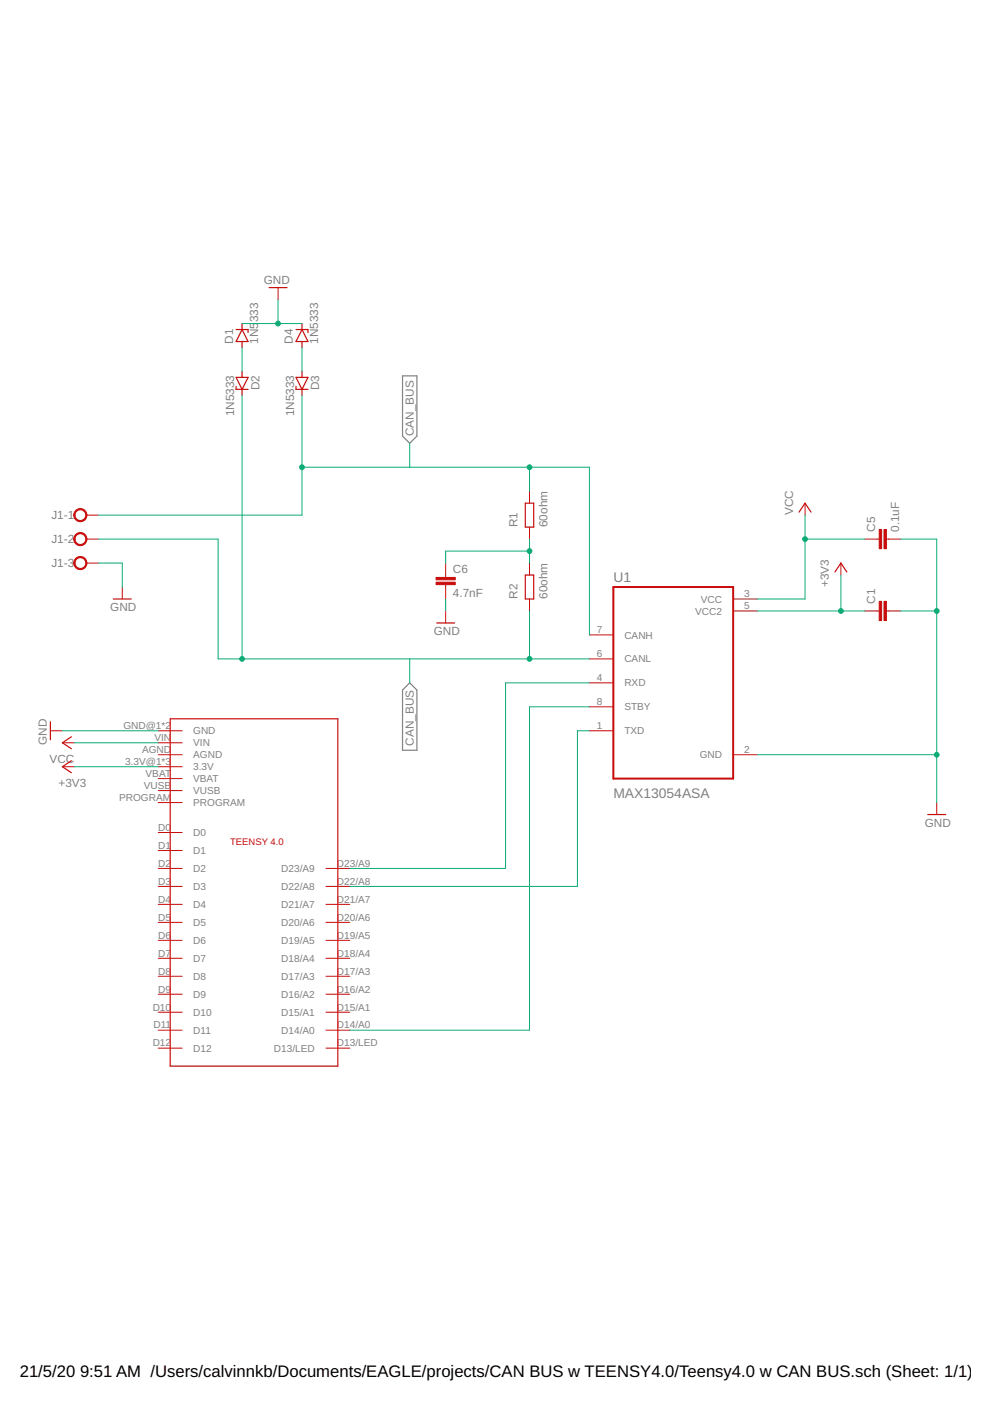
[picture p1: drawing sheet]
<svg xmlns="http://www.w3.org/2000/svg" width="210mm" height="297mm" viewBox="0 0 210 297" stroke-linecap="round" stroke-linejoin="round" font-family="sans-serif">
<path d="M85.3 79.7h3.1v12.8l-1.5 1.5-1.6-1.5zM85.3 146.3l1.6-1.5 1.5 1.5v12.8h-3.1z" fill="none" stroke="#808080" stroke-width=".25"/>
<g fill="none" stroke="#c90d0c" stroke-width=".21">
<path d="M58.9 61v2.5M18.3 114.3h2.5M18.3 109.2h2.5M18.3 119.4h2.5M94.5 119.4v3M112.3 104.1v2.6M112.3 111.8v2.5M112.3 119.4v2.5M170.7 106.7v2.5M178.3 119.4v2.5M183.4 114.3h3M187.9 114.3h3.1"/>
<path d="M25.9 124.5v2.5M94.5 124v3M94.5 129.5v2.6M112.3 127v2.5M125 134.6h5M125 139.7h5M155.4 127h5.1M155.4 129.5h5.1M183.4 129.5h3M187.9 129.5h3.1M10.7 154.9h2.5M13.2 157.5h2.6"/>
<path d="M33.5 154.9h5.1M33.5 157.5h5.1M125 154.9h5M125 144.8h5M125 149.9h5M13.2 162.6h2.6M33.5 176.5h5.1M33.5 165.1h5.1M33.5 160h5.1M33.5 162.6h5.1M33.5 167.6h5.1M33.5 170.2h5.1"/>
<path d="M155.4 160h5.1M198.6 170.2v2.5M33.5 180.3h5.1M33.5 184.1h5.1M33.5 187.9h5.1M33.5 191.7h5.1M33.5 195.6h5.1M33.5 199.4h5.1M69.1 184.1h5.1M69.1 187.9h5.1M69.1 191.7h5.1M69.1 195.6h5.1"/>
<path d="M69.1 199.4h5.1M33.5 214.6h5.1M33.5 218.4h5.1M33.5 203.2h5.1M33.5 207h5.1M33.5 210.8h5.1M69.1 214.6h5.1M69.1 218.4h5.1M69.1 203.2h5.1M69.1 207h5.1M69.1 210.8h5.1M33.5 222.2h5.1"/>
<path d="M69.1 222.2h5.1"/>
</g>
<g fill="none" stroke="#c90d0c" stroke-width=".25">
<path d="M50.1 69.9h2.5v.6M51.3 69.9l1.3 2.5h-2.5zM51.3 68.6v1.3M51.3 72.4v1.3M51.3 78.7v1.3M57 61h3.9M62.8 69.9h2.5v.6M64 69.9l1.3 2.5h-2.5zM64 68.6v1.3M64 72.4v1.3M64 78.7v1.3M50.1 80h2.5l-1.3 2.5z"/>
<path d="M50.1 81.9v.6h2.5M51.3 82.5v1.3M62.8 81.9v.6h2.5M62.8 80h2.5l-1.3 2.5zM64 82.5v1.3M111.4 106.7h1.8v5.1h-1.8zM169.4 108.6l1.3-1.9 1.3 1.9M24 127h3.8M92.6 132.1h3.8M111.4 121.9h1.8v5.1h-1.8zM177 121.3l1.3-1.9 1.3 1.9M10.7 153v3.8"/>
<path d="M15.1 156.2l-1.9 1.3 1.9 1.2M36.1 152.4h35.5v73.6h-35.5zM15.1 161.3l-1.9 1.3 1.9 1.2M196.7 172.7h3.8"/>
</g>
<path d="M130 124.5h25.4v40.6h-25.4z" fill="none" stroke="#c90d0c" stroke-width=".42"/>
<g fill="#c90d0c" stroke="#c90d0c" stroke-width=".21">
<path d="M186.4 127.5h.5v4.1h-.5z"/>
<path d="M187.4 127.5h.5v4.1h-.5z"/>
<path d="M186.4 112.3h.5v4h-.5z"/>
<path d="M187.4 112.3h.5v4h-.5z"/>
<path d="M92.5 122.4h4v.5h-4z"/>
<path d="M92.5 123.4h4v.6h-4z"/>
</g>
<g fill="#c90d0c" stroke="#c90d0c" stroke-width=".21">
<path d="M16 108.3a1.39 1.39 0 0 1 2.2 .2 1.39 1.39 0 0 1-.8 2.1 1.39 1.39 0 0 1-1.8-1.4h.3a1.15 1.15 0 0 1 1.6-1 1.15 1.15 0 0 1 .3 1.9 1.15 1.15 0 0 1-1.9-.6v-.3h-.3z" fill-rule="evenodd"/>
<path d="M16 113.3a1.39 1.39 0 0 1 2.2 .3 1.39 1.39 0 0 1-.8 2 1.39 1.39 0 0 1-1.8-1.3h.3a1.15 1.15 0 0 1 1.6-1.1 1.15 1.15 0 0 1 .3 1.9 1.15 1.15 0 0 1-1.9-.5v-.3h-.3z" fill-rule="evenodd"/>
<path d="M16 118.4a1.39 1.39 0 0 1 2.2 .3 1.39 1.39 0 0 1-.8 2 1.39 1.39 0 0 1-1.8-1.3h.3a1.15 1.15 0 0 1 1.6-1.1 1.15 1.15 0 0 1 .3 1.9 1.15 1.15 0 0 1-1.9-.5v-.3h-.3z" fill-rule="evenodd"/>
</g>
<g fill="none" stroke="#0dab76" stroke-width=".21">
<path d="M51.3 68.6h12.7M51.3 73.7v5M58.9 63.5v5.1M64 73.7v5M51.3 83.8v55.9M64 99.1h61v35.5M64 83.8v25.4h-43.2M86.9 94v5.1M112.3 99.1v5M20.8 114.3h25.4v25.4h78.8M20.8 119.4h5.1v5.1M112.3 116.8h-17.8v2.6"/>
<path d="M112.3 114.3v5.1M170.7 114.3h12.7M170.7 109.2v17.8h-10.2M191 114.3h7.6v55.9M86.9 139.7v5.1M94.5 127v2.5M112.3 129.5v10.2M160.5 129.5h22.9M178.3 121.9v7.6M191 129.5h7.6M13.2 154.9h20.3M15.8 157.5h17.7"/>
<path d="M125 154.9h-2.6v33h-48.2M125 149.9h-12.7v68.5h-38.1M125 144.8h-17.8v39.3h-33M15.8 162.6h17.7M160.5 160h38.1"/>
</g>
<g fill="#0dab76" stroke="#0dab76" stroke-width=".21">
<circle cx="178.3" cy="129.5" r=".51"/>
<circle cx="198.6" cy="129.5" r=".51"/>
<circle cx="198.6" cy="160" r=".51"/>
<circle cx="58.9" cy="68.6" r=".51"/>
<circle cx="112.3" cy="139.7" r=".51"/>
<circle cx="51.3" cy="139.7" r=".51"/>
<circle cx="112.3" cy="99.1" r=".51"/>
<circle cx="64" cy="99.1" r=".51"/>
<circle cx="170.7" cy="114.3" r=".51"/>
<circle cx="112.3" cy="116.8" r=".51"/>
</g>
<g font-size="3.5">
<text x="4.2" y="291.8">21/5/20</text>
<text x="17" y="291.8">9:51 AM /Users/calvinnkb/Documents/EAGLE/projects/CAN BUS w TEENSY4.0/Teensy4.0 w CAN BUS.sch (Sheet: 1/1)</text>
</g>
<g font-size="2.9" fill="#808080">
<text x="130" y="123.5">U1</text>
<text x="130" y="169.1">MAX13054ASA</text>
</g>
<g font-size="2.5" fill="#808080">
<text x="55.9" y="60.2">GND</text>
<text x="54.8" y="68.3" transform="rotate(-90 54.8 68.3)">333</text>
<text x="49.4" y="72.9" transform="rotate(-90 49.4 72.9)">D1</text>
<text x="54.8" y="72.9" transform="rotate(-90 54.8 72.9)">1N5</text>
<text x="62.1" y="72.9" transform="rotate(-90 62.1 72.9)">D4</text>
<text x="67.4" y="72.9" transform="rotate(-90 67.4 72.9)">1N5333</text>
<text x="55" y="82.7" transform="rotate(-90 55 82.7)">D2</text>
<text x="67.7" y="82.7" transform="rotate(-90 67.7 82.7)">D3</text>
<text x="49.7" y="88.3" transform="rotate(-90 49.7 88.3)">1N5333</text>
<text x="62.4" y="88.3" transform="rotate(-90 62.4 88.3)">1N5333</text>
<text x="87.8" y="92.5" transform="rotate(-90 87.8 92.5)">CAN_BUS</text>
<text x="10.9" y="110.1">J1-1</text>
<text x="109.7" y="111.8" transform="rotate(-90 109.7 111.8)">R1</text>
<text x="116.1" y="111.8" transform="rotate(-90 116.1 111.8)">60ohm</text>
<text x="168.1" y="109.2" transform="rotate(-90 168.1 109.2)">VCC</text>
<text x="185.5" y="112.8" transform="rotate(-90 185.5 112.8)">C5</text>
<text x="190.6" y="112.8" transform="rotate(-90 190.6 112.8)">0.1uF</text>
<text x="10.9" y="115.2">J1-2</text>
<text x="10.9" y="120.3">J1-3</text>
<text x="96" y="121.5">C6</text>
<text x="175.8" y="124.5" transform="rotate(-90 175.8 124.5)">+3V3</text>
<text x="23.4" y="129.5">GND</text>
<text x="96" y="126.6">4.7nF</text>
<text x="109.7" y="127" transform="rotate(-90 109.7 127)">R2</text>
<text x="116.1" y="127" transform="rotate(-90 116.1 127)">60ohm</text>
<text x="185.5" y="128" transform="rotate(-90 185.5 128)">C1</text>
<text x="92" y="134.6">GND</text>
<text x="9.9" y="157.9" transform="rotate(-90 9.9 157.9)">GND</text>
<text x="10.5" y="161.8">VCC</text>
<text x="87.8" y="158.1" transform="rotate(-90 87.8 158.1)">CAN_BUS</text>
<text x="12.4" y="166.9">+3V3</text>
<text x="196.1" y="175.2">GND</text>
</g>
<g font-size="2.1" fill="#808080">
<text x="147.4" y="130.3">VCC2</text>
<text x="148.6" y="127.8">VCC</text>
<text x="157.8" y="126.6">3</text>
<text x="157.8" y="129.2">5</text>
<text x="126.5" y="134.3">7</text>
<text x="132.4" y="135.4">CANH</text>
<text x="126.5" y="139.3">6</text>
<text x="132.4" y="140.5">CANL</text>
<text x="126.5" y="144.4">4</text>
<text x="126.5" y="149.5">8</text>
<text x="132.4" y="145.5">RXD</text>
<text x="26.2" y="154.6">GND@1*2</text>
<text x="41" y="155.7">GND</text>
<text x="126.5" y="154.6">1</text>
<text x="132.4" y="150.6">STBY</text>
<text x="132.4" y="155.7">TXD</text>
<text x="30.1" y="159.7">AGND</text>
<text x="32.7" y="157.1">VIN</text>
<text x="41" y="158.2">VIN</text>
<text x="41" y="160.8">AGND</text>
<text x="148.4" y="160.8">GND</text>
<text x="157.8" y="159.7">2</text>
<text x="26.5" y="162.2">3.3V@1*3</text>
<text x="30.5" y="167.3">VUSB</text>
<text x="30.9" y="164.7">VBAT</text>
<text x="41" y="165.9">VBAT</text>
<text x="41" y="163.3">3.3V</text>
<text x="25.2" y="169.8">PROGRAM</text>
<text x="41" y="168.4">VUSB</text>
<text x="41" y="170.9">PROGRAM</text>
<text x="33.6" y="176.2">D0</text>
<text x="33.6" y="180">D1</text>
<text x="41" y="177.3">D0</text>
<text x="33.6" y="183.8">D2</text>
<text x="41" y="181.1">D1</text>
<text x="41" y="184.9">D2</text>
<text x="59.6" y="184.9">D23/A9</text>
<text x="71.4" y="183.8">D23/A9</text>
<text x="33.6" y="187.6">D3</text>
<text x="33.6" y="191.4">D4</text>
<text x="41" y="188.7">D3</text>
<text x="59.6" y="188.7">D22/A8</text>
<text x="71.4" y="191.4">D21/A7</text>
<text x="71.4" y="187.6">D22/A8</text>
<text x="33.6" y="195.2">D5</text>
<text x="41" y="192.5">D4</text>
<text x="41" y="196.3">D5</text>
<text x="59.6" y="196.3">D20/A6</text>
<text x="59.6" y="192.5">D21/A7</text>
<text x="71.4" y="195.2">D20/A6</text>
<text x="33.6" y="199">D6</text>
<text x="33.6" y="202.8">D7</text>
<text x="41" y="200.1">D6</text>
<text x="41" y="203.9">D7</text>
<text x="59.6" y="203.9">D18/A4</text>
<text x="59.6" y="200.1">D19/A5</text>
<text x="71.4" y="202.8">D18/A4</text>
<text x="71.4" y="199">D19/A5</text>
<text x="33.6" y="206.6">D8</text>
<text x="41" y="207.8">D8</text>
<text x="59.6" y="207.8">D17/A3</text>
<text x="71.4" y="206.6">D17/A3</text>
<text x="32.4" y="214.3">D10</text>
<text x="33.6" y="210.4">D9</text>
<text x="41" y="215.4">D10</text>
<text x="41" y="211.6">D9</text>
<text x="59.6" y="215.4">D15/A1</text>
<text x="59.6" y="211.6">D16/A2</text>
<text x="71.4" y="214.3">D15/A1</text>
<text x="71.4" y="210.4">D16/A2</text>
<text x="32.4" y="221.9">D12</text>
<text x="32.5" y="218.1">D11</text>
<text x="41" y="219.2">D11</text>
<text x="59.6" y="219.2">D14/A0</text>
<text x="71.4" y="221.9">D13/LED</text>
<text x="71.4" y="218.1">D14/A0</text>
<text x="41" y="223">D12</text>
<text x="58.1" y="223">D13/LED</text>
</g>
<text font-size="2" fill="#c90d0c" x="48.8" y="179.1">TEENSY 4.0</text>
</svg>
